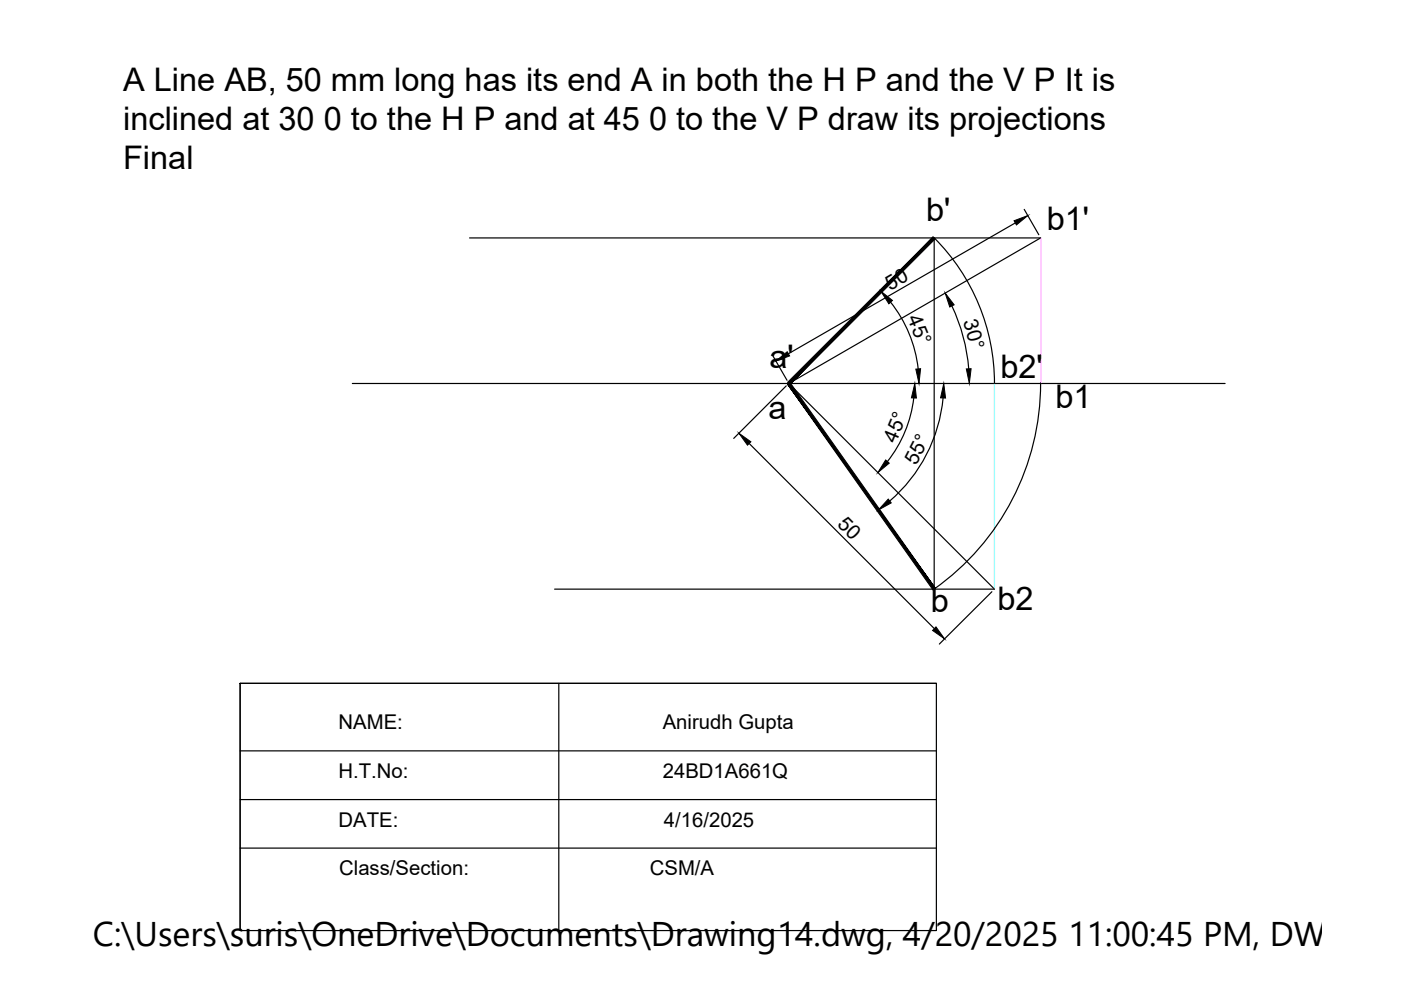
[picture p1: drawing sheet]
<svg xmlns="http://www.w3.org/2000/svg" width="297mm" height="210mm" viewBox="0 0 297 210" stroke-linecap="round" stroke-linejoin="round" font-family="sans-serif">
<!-- layer: 0 -->
<g fill="none" stroke="#000" stroke-width=".25">
<path d="M99.6 50.4h121l-53.4 30.9 43.6 43.6h-93.2M215.3 47.3l-48.1 27.7M217.2 44.4l3 5.4M163.7 75.2l3.2 5.4M188.8 64.1a27.6 27.6 0 0 1 5.9 14.1M201.8 64.9a38.3 38.3 0 0 1 3.6 13.3M74.7 81.3h185M158.9 94.1l39.2 39.2M166.7 81.8l-11.1 11.1M193.7 84.4a26.7 26.7 0 0 1-5.6 13.5M200 84.4a32.9 32.9 0 0 1-11.4 21.8M210.8 81.3a43.6 43.6 0 0 0-12.7-30.9v74.5"/>
<path d="M220.6 81.3a53.4 53.4 0 0 1-22.5 43.6M210.3 125.5l-11.1 11.1M50.9 159.2h147.6M118.5 144.9v52.4M198.5 144.9h-147.6h147.6v52.4h-147.6v-52.4v52.4M50.9 169.5h147.6M50.9 179.8h147.6"/>
</g>
<path d="M210.8 81.3v43.6" fill="none" stroke="#0ff" stroke-width=".25"/>
<path d="M220.6 50.4v30.9" fill="none" stroke="#f0f" stroke-width=".25"/>
<g fill="#000" stroke="#000" stroke-width=".21">
<path d="M215 46.8l2.9-1.1-2.4 2zM164.5 76.6l2.4-2 .5 .9zM186.8 61.8l2.4 1.9-.7 .7zM194.2 78.3l1-.1-.4 3.1zM200.4 62.1l1.9 2.5-.9 .5zM204.9 78.2h1l-.4 3.1zM156.7 91.8l2.5 1.9-.7 .7zM187.8 97.5l.7 .7-2.4 2zM194 81.3l.3 3.1h-1.1zM200.1 81.3l.4 3.1h-1.1zM188.3 105.8l.7 .8-2.8 1.5zM198.4 132.9l1.9 2.6-2.6-1.8z"/>
<path d="M167 81.1l.5 .4 30.4-31.3zM197.9 50.2l.4 .5-30.8 30.8z"/>
<path d="M167 81.5l31.3 43.2-30.8-43.6zM167 81.5l31.3 43.2-.5 .4z"/>
</g>
<text font-size="7.3" x="19.7" y="200.6">C:\Users\suris\OneDrive\Documents\Drawing14.dwg, 4/20/2025 11:00:45 PM, DWG To</text>
<g font-size="6.9">
<text x="26.1" y="19.3">A Line AB, 50 mm long has its end A in both the H P and the V P It is</text>
<text x="26.1" y="27.5">inclined at 30 0 to the H P and at 45 0 to the V P draw its projections</text>
<text x="26.1" y="35.8">Final</text>
<text x="196.4" y="46.8">b'</text>
<text x="221.9" y="48.8">b1'</text>
<text x="163.1" y="78">a'</text>
<text x="212.1" y="80.1">b2'</text>
<text x="162.9" y="88.8">a</text>
<text x="223.8" y="86.4">b1</text>
<text x="197.3" y="129.7">b</text>
<text x="211.5" y="129.4">b2</text>
</g>
<g font-size="4.3">
<text x="188.8" y="61.6" transform="rotate(-30 188.8 61.6)">50</text>
<text x="192.3" y="67.5" transform="rotate(67 192.3 67.5)">45°</text>
<text x="204.2" y="68.1" transform="rotate(75 204.2 68.1)">30°</text>
<text x="189.9" y="94.1" transform="rotate(-67 189.9 94.1)">45°</text>
<text x="194.2" y="98.9" transform="rotate(-63 194.2 98.9)">55°</text>
<text x="177.4" y="111.4" transform="rotate(45 177.4 111.4)">50</text>
<text x="71.8" y="154.6">NAME:</text>
<text x="140.5" y="154.6">Anirudh Gupta</text>
<text x="71.8" y="165">H.T.No:</text>
<text x="140.5" y="165">24BD1A661Q</text>
<text x="71.8" y="175.3">DATE:</text>
<text x="140.8" y="175.3">4/16/2025</text>
<text x="71.9" y="185.6">Class/Section:</text>
<text x="137.8" y="185.6">CSM/A</text>
</g>
</svg>
